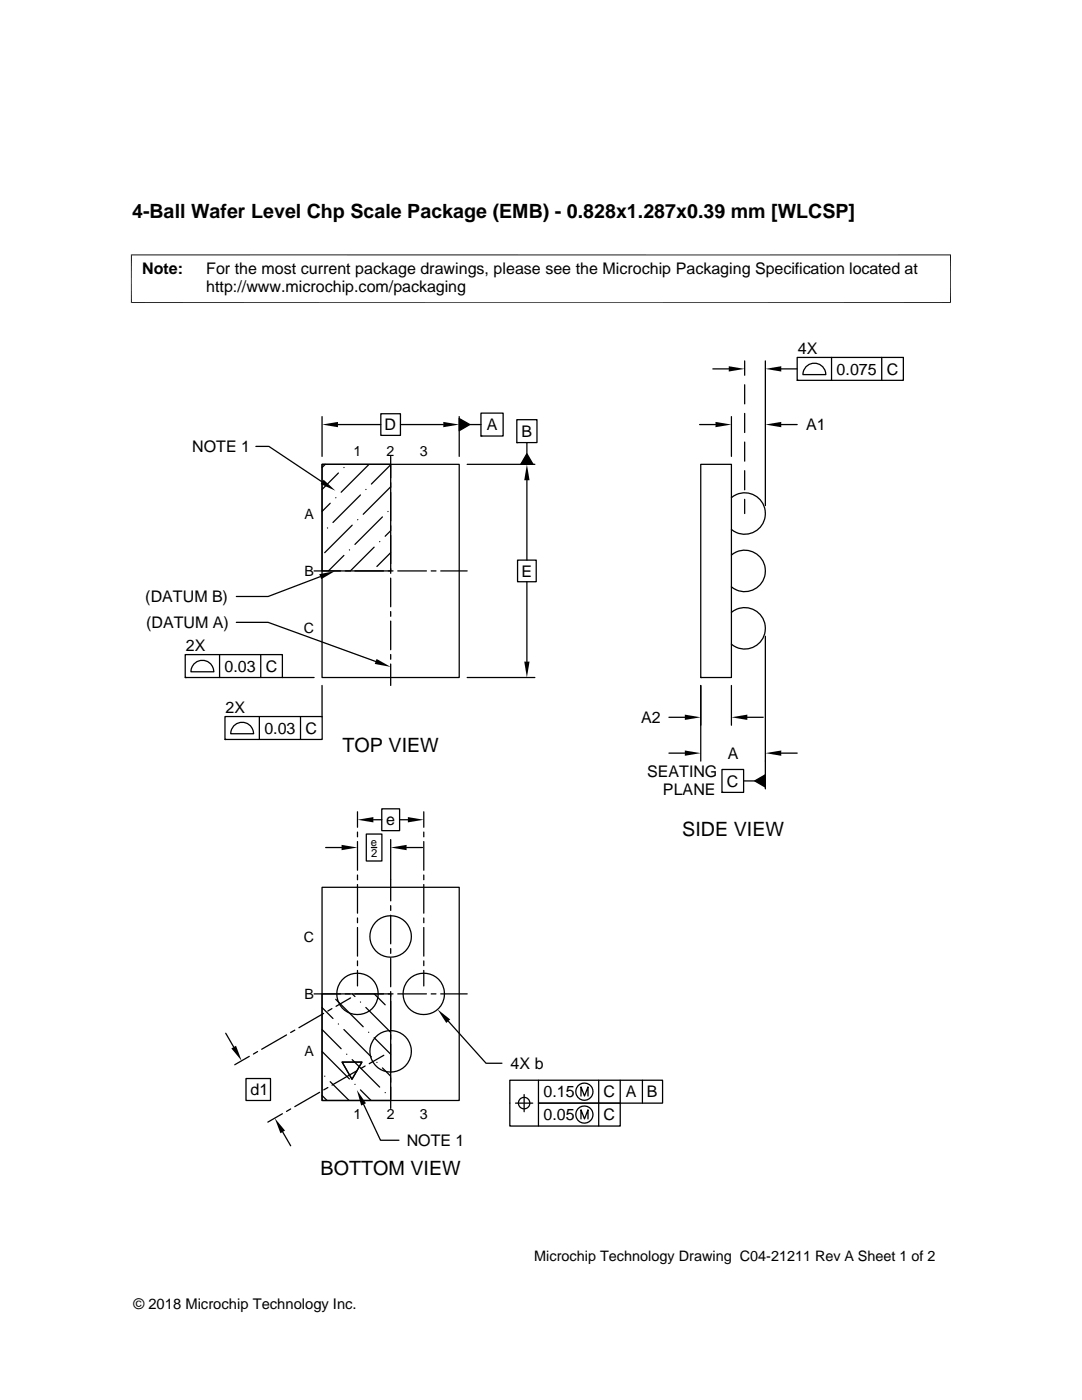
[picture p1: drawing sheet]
<svg xmlns="http://www.w3.org/2000/svg" width="216mm" height="279mm" viewBox="0 0 216 279" stroke-linecap="round" stroke-linejoin="round" font-family="sans-serif">
<g fill="none" stroke="#000" stroke-width=".25">
<path d="M142.2 73.6h3.2M148.6 72v2.9M148.6 76.8v3.8M152.7 72v28.9M155.9 73.6h3.2M159.1 71.3h21.2v4.6h-21.2zM159.1 75.9h.1M161 73.1a2.29 2.29 0 0 1 2.4-.4 2.29 2.29 0 0 1 1.4 2.1h-4.6l.3-1.2zM165.9 71.3v4.6M175.9 71.3v4.6M51.1 89.1h2.6l10.6 7.1M64.3 92.7h13.7v21.2h-13.7z"/>
<path d="M64.3 92.7h27.3v42.5h-27.3zM64.3 83.1v8M64.9 92.7l-.6 .6M67 99.3h.1M67.4 84.7h8.6M67.5 94.4l-3.2 3.3M68.6 93.3h.1M71.9 98.8l-5.5 5.5M73 97.7h.1M73.6 92.8l-5.5 5.4M76 82.6h3.9v4.3h-3.9zM78 91.1v4.3"/>
<path d="M78 96.3v1M78 98.2v5.7M78 92.8l-3.9 3.8M78 97.2l-5.5 5.4M79.9 84.7h8.6M91.6 83.5l2.1 1.2-2.1 1.3zM91.6 83.1v8M93.2 92.7h13.5M93.7 84.7h2.3M96 82.4h4.4v4.6h-4.4zM96 87h.1M103.1 83.8h4v4.5h-4z"/>
<path d="M103.1 88.3h.1M105.1 95.8v16M105.1 90.6l1.3 2.1h-2.5zM105.1 88.3v2.3M139.6 84.7h3.2M139.8 92.7h6.1v42.5h-6.1zM145.9 99.3a4.1 4.1 0 0 1 5.7 .4 4.1 4.1 0 0 1 0 5.6 4.1 4.1 0 0 1-5.7 .4M145.9 83.1v8M148.6 82.5v3.8M148.6 88.2v3.8M148.6 93.9v3.8M148.6 99.7v2.8"/>
<path d="M155.9 84.7h3.2M62.7 113.9h5.2M63.9 115.1l-10.4 3.9h-6.3M65.3 105.4h.1M65.9 100.4l-1.6 1.7M68.6 110.8l-3.1 3.1M68.9 113.9h1M69.7 109.7h.1M70.3 104.8l-5.5 5.5M70.8 113.9h5.7M71.4 103.7h.1M74.7 109.2l-4.8 4.7"/>
<path d="M75.8 108.1h.1M76.3 103.2l-5.5 5.4M77.4 102.1h.1M77.5 113.9h.9M78 105.9l-1.1 1.1M78 110.3l-2.8 2.8M78 104.9v1M78 106.8v5.7M78 113.5v.9M78 115.4v5.7M79.4 113.9h5.7M86 113.9h1"/>
<path d="M87.9 113.9h5.3M103.3 111.8h3.7v4.3h-3.7zM105.1 116.1v15.9M145.9 110.8a4.1 4.1 0 0 1 5.7 .3 4.1 4.1 0 0 1 0 5.7 4.1 4.1 0 0 1-5.7 .3M37 130.6h19.3v4.6h-19.3zM37 135.2h.1M38.9 132.4a2.29 2.29 0 0 1 2.4-.4 2.29 2.29 0 0 1 1.4 2.1h-4.6l.3-1.2zM43.8 130.6v4.6M47.2 124.2h6.3l21.5 7.8M52 130.6v4.6M56.3 135.2h6.4M64.3 136.8v6.2"/>
<path d="M78 122v1M78 124v5.7M78 130.6v1M78 132.5v4.3M93.2 135.2h13.5M139.8 135.2h.1M139.8 136.8v15.1M145.9 122.2a4.1 4.1 0 0 1 5.7 .4 4.1 4.1 0 0 1 0 5.6 4.1 4.1 0 0 1-5.7 .4M145.9 136.8v7.9M152.7 127v30.4M44.9 143h19.4v4.6h-19.4zM44.9 147.6h.1"/>
<path d="M46.8 144.7a2.29 2.29 0 0 1 2.5-.3 2.29 2.29 0 0 1 1.3 2h-4.6l.4-1.1zM51.8 143v4.6M60 143v4.6M133.5 150.3h3.2M133.5 143.2h3.2M144.1 153.6h4.3v4.5h-4.3zM144.1 158.1h.1M148.4 155.9h2.2M149.1 143.2h3.2M150.6 155.9l2.1-1.3v2.5zM155.9 150.3h3.2M64.3 177.1h27.3v42.5h-27.3z"/>
<path d="M65 169.1h3.2M71.3 162v3.1M71.3 166.1v.9M71.3 168v5.7M71.3 174.6v1M71.3 176.5v5.7M73.1 166.5h3.1v5.3h-3.1zM74.1 169.1h1.1M74.5 163.6h1.7M76.2 161.4h3.5v4.4h-3.5zM78 167.6v12.2M79.7 163.6h1.7"/>
<path d="M81.1 169.1h3.2M84.6 162v3.1M84.6 166.1v.9M84.6 168v5.7M84.6 174.6v1M84.6 176.5v5.7M62.7 198.4h5.2M64.3 198.4h13.7v21.2h-13.7zM67 199.4l5.5 5.5M68.9 198.4h1M70 199.2l-2.9 1.6M70.3 198.4l.5 .5"/>
<path d="M70.8 198.4h5.7M71.3 183.2v.9M71.3 185.1v5.7M71.3 191.8v.9M71.3 193.7v3.1M71.9 200h.1M74.7 198.4l2.2 2.1M77.5 198.4h.9M78 180.7v1M78 182.6v5.8M78 189.3v1M78 191.2v5.7"/>
<path d="M78 197.9v.9M78 199.8v5.7M79.4 198.4h5.7M84.6 183.2v1M84.6 185.1v5.7M84.6 191.8v.9M84.6 193.7v3.1M86 198.4h1M87.9 198.4h5.3M45 206.2l1.6 2.8M49.1 215.2h4.9v4.4h-4.9zM49.7 210.8l-2.9 1.7"/>
<path d="M51.4 209.9l-.8 .5M57.2 206.5l-5 2.9M58.8 205.6l-.8 .5M63.8 218l-5 2.9M64.3 218.6l1 1M64.3 209.8l5.4 5.5M64.3 205.5l3.8 3.8M64.3 201.1l2.1 2.2M64.6 202.2l-5 2.9M64.8 214.8h.1M65.4 217l-.8 .5M65.9 215.9l3.8 3.7"/>
<path d="M66.2 201.3l-.8 .5M67.5 204.4h.1M68.3 212h3.9l-2 3.4zM68.6 205.5l5.5 5.4M69.2 210.4h.1M70.3 211.5l5.5 5.5M70.8 216.4h.1M71.2 213.7l-4.9 2.9M71.9 217.5l2.1 2.1M72.9 212.7l-.9 .5M73 201.1l5 4.9M73.6 206h.1"/>
<path d="M74.7 207.1l3.3 3.3M75.2 212h.1M76.3 213.1l1.7 1.7M76.6 210.6l-2.9 1.7M76.9 218.1h.1M78 206.5v.9M78 208.4v5.7M78 215v1M78 216.9v4.3M89.5 203.8l7.5 8.4h3.2M104.6 218.4v3.5M107.4 215.6v4.6h16.4v4.5h-22.1v-9.1h30.5v4.6h-24.8v4.5"/>
<path d="M115.9 218.7v-1.8l.7 1.8 .7-1.8v1.8M119.5 215.6v9.1M123.8 215.6v4.6M128.2 215.6v4.6M56.3 222.3l-2.9 1.6M56.4 225.9l1.6 2.8M58 221.3l-.8 .5M72.6 220.4l3.3 7.2h3.7M102.9 220.2h3.4M115.9 223.3v-1.8l.7 1.8 .7-1.8v1.8"/>
<circle cx="71.3" cy="198.4" r="4.1"/>
<circle cx="77.9" cy="186.9" r="4.1"/>
<circle cx="84.6" cy="198.4" r="4.1"/>
<circle cx="77.9" cy="209.8" r="4.1"/>
<circle cx="116.6" cy="217.9" r="1.71"/>
<circle cx="104.6" cy="220.1" r="1.14"/>
<circle cx="116.6" cy="222.4" r="1.71"/>
</g>
<g fill="#000">
<path d="M145.4 73.1l3.2 .5-3.2 .5zM152.7 73.6l3.2-.5v1zM64.6 95.7l2.3 2.2-2.9-1.3zM64.3 84.7l3.1-.5v1.1zM88.5 84.2l3.1 .5-3.1 .6zM91.6 83.5l2.1 1.2-2.1 1.3zM105.1 92.7l.6 3.1h-1.1zM105.1 90.6l1.3 2.1h-2.5zM142.8 84.2l3.1 .5-3.1 .6zM152.7 84.7l3.2-.5v1.1zM63.7 114.6l3.2-.6-2.8 1.6zM75.1 131.5l2.9 1.6-3.2-.6z"/>
<path d="M104.6 132h1.1l-.6 3.2zM136.7 149.8l3.1 .5-3.1 .5zM136.7 142.6l3.1 .6-3.1 .5zM145.9 143.2l3.2-.6v1.1zM150.6 155.9l2.1-1.3v2.5zM152.7 150.3l3.2-.5v1zM68.2 168.6l3.1 .5-3.1 .6zM71.3 163.6l3.2-.5v1zM78 169.1l3.1-.5v1.1zM81.4 163.1l3.2 .5-3.2 .5zM46.2 209.2l.9-.5 1.1 3zM87.3 201.4l2.5 2.1-.8 .7z"/>
<path d="M54.8 223.2l2.1 2.4-.9 .6zM71.2 217.5l1.8 2.7-.9 .4z"/>
</g>
<path d="M26.1 50.9h163.7M26.2 50.8v9.7M189.7 50.8v9.7M26.1 60.4h163.7" fill="none" stroke="#000" stroke-width=".2"/>
<g font-size="3.9">
<text x="26.4" y="43.5">4-Ball Wafer Level Chp Scale Package (EMB) - 0.828x1.287x0.39 mm [WLCSP]</text>
<text x="68.3" y="150.1">TOP VIEW</text>
<text x="136.1" y="166.8">SIDE VIEW</text>
<text x="63.9" y="234.5">BOTTOM VIEW</text>
</g>
<g font-size="3.2">
<text x="28.4" y="54.6">Note:</text>
<text x="41.1" y="58.3">http://www.microchip.com/packaging</text>
<text x="41.1" y="54.6">For the most current package drawings, please see the Microchip Packaging Specification located at</text>
<text x="159.2" y="70.6">4X</text>
<text x="166.9" y="74.8">0.075</text>
<text x="176.9" y="74.8">C</text>
<text x="76.8" y="85.9">D</text>
<text x="97.1" y="85.9">A</text>
<text x="104" y="87.2">B</text>
<text x="160.8" y="85.9">A1</text>
<text x="38.3" y="90.3">NOTE 1</text>
<text x="104" y="115.1">E</text>
<text x="29" y="120.2">(DATUM B)</text>
<text x="29.1" y="125.3">(DATUM A)</text>
<text x="37.1" y="129.9">2X</text>
<text x="44.8" y="134">0.03</text>
<text x="53" y="134.1">C</text>
<text x="45" y="142.2">2X</text>
<text x="52.7" y="146.4">0.03</text>
<text x="61" y="146.4">C</text>
<text x="128" y="144.3">A2</text>
<text x="129.1" y="155">SEATING</text>
<text x="145.2" y="151.4">A</text>
<text x="132.3" y="158.7">PLANE</text>
<text x="145.1" y="157">C</text>
<text x="77.1" y="164.7">e</text>
<text x="101.9" y="213.3">4X b</text>
<text x="50" y="218.6">d1</text>
<text x="108.5" y="219">0.15</text>
<text x="120.4" y="219">C</text>
<text x="124.9" y="219">A</text>
<text x="129.1" y="219">B</text>
<text x="108.5" y="223.6">0.05</text>
<text x="120.4" y="223.6">C</text>
<text x="81.2" y="228.7">NOTE 1</text>
</g>
<g font-size="2.9">
<text x="106.6" y="251.7">Microchip Technology Drawing C04-21211 Rev A Sheet 1 of 2</text>
<text x="26.6" y="261.3">© 2018 Microchip Technology Inc.</text>
</g>
<g font-size="2.8">
<text x="70.5" y="91.1">1</text>
<text x="77.2" y="91.1">2</text>
<text x="83.8" y="91.1">3</text>
<text x="60.8" y="103.5">A</text>
<text x="60.8" y="115">B</text>
<text x="60.6" y="126.4">C</text>
<text x="60.6" y="187.9">C</text>
<text x="60.8" y="199.4">B</text>
<text x="60.8" y="210.8">A</text>
<text x="70.5" y="223.2">1</text>
<text x="77.2" y="223.2">2</text>
<text x="83.8" y="223.2">3</text>
</g>
<g font-size="2.2">
<text x="74" y="168.9">e</text>
<text x="74" y="171">2</text>
</g>
</svg>
